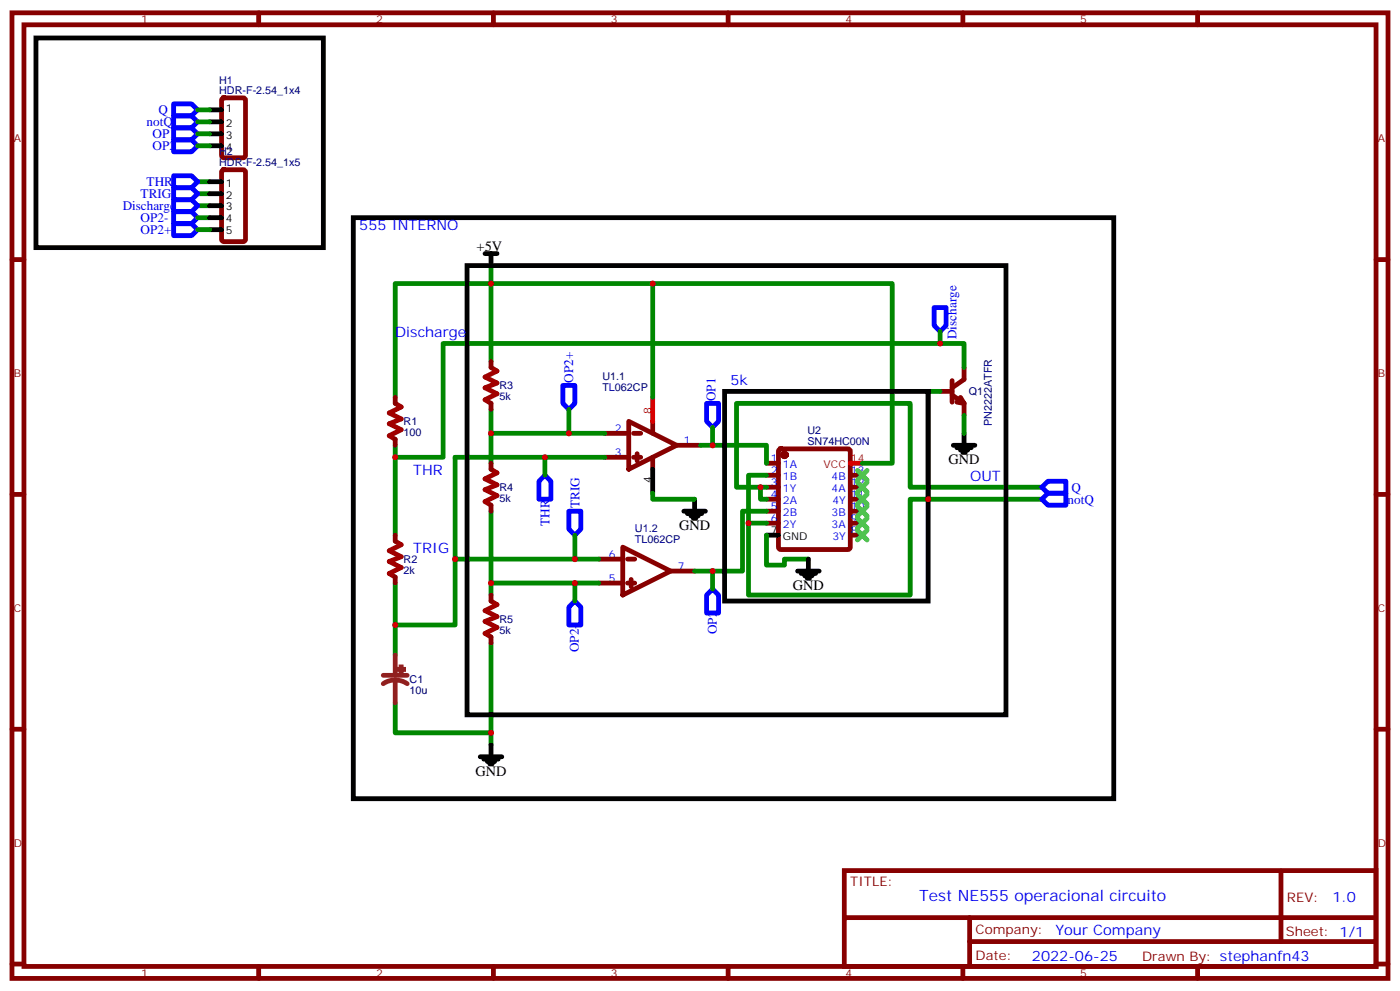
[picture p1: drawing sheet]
<svg xmlns="http://www.w3.org/2000/svg" width="412mm" height="292mm" viewBox="0 0 412 292" stroke-linecap="round" stroke-linejoin="round" font-family="sans-serif">
<g fill="none" stroke="#870000" stroke-width="1.4">
<path d="M3.5 3.8h405.4v284.3h-405.4zM7.1 7.3h398.2v277.3h-398.2zM76.2 3.8v3.5M145.3 3.8v3.5M214.5 3.8v3.5M283.6 3.8v3.5M352.8 3.8v3.5M65.5 29l.5-.2h5.6l.7 .5v16.5l-.4 .6-5.9 .1-.7-.5v-16.5zM65.5 50.2l.5-.2h5.6l.7 .4v20l-.4 .7-5.9 .1-.7-.5v-20zM3.5 76.4h3.6M405.3 76.4h3.6M116.4 117v1.8"/>
<path d="M144.6 106.4v1.8M144.6 118.8v1.7M276.9 115.3h3.6M280.5 116.3l3.5 2.5v3.5M280.5 112.1v6.3M284 108.2v3.5l-3.5 2.5M116.4 129.4v1.7M144.6 136.4v1.8M178.2 127.6h7M178.2 134.7h7M185.2 124.1l14.1 7-14.1 7.1zM186.6 127.6h2.1"/>
<path d="M186.6 134.7h2.1M187.7 133.6v2.1M192.3 124.1v3.5M192.3 134.7v3.5M199.3 131.1h7.1M225.8 136.4h3.5M225.8 139.9h3.5M229.5 132.4l.5-.2h19.8l.5 .2 .2 .5v28.2l-.3 .5-.4 .2h-19.8l-.5-.2-.2-.5v-28.2zM250.5 139.9h3.5M3.5 145.6h3.6M116.4 157.6v1.7M144.6 148.8v1.7"/>
<path d="M225.8 143.5h3.5M225.8 147h3.5M225.8 150.5h3.5M225.8 154.1h3.5M250.5 143.5h3.5M250.5 147h3.5M250.5 150.5h3.5M250.5 154.1h3.5M250.5 157.6h3.5M405.3 145.6h3.6M116.4 169.9v1.8M144.6 175.2v1.8"/>
<path d="M176.4 164.6h7M176.4 171.7h7M183.4 161.1l14.2 7.1-14.2 7zM184.9 164.6h2.1M184.9 171.7h2.1M185.9 170.6v2.2M197.6 168.2h7M144.6 187.6v1.7M3.5 214.7h3.6M405.3 214.7h3.6M248.7 256.4h156.6v28.2h-156.6zM377.3 256.4v20.9"/>
<path d="M248.7 270.2h156.5M285.6 277.3h119.6M285.6 270.2v14.1M3.5 283.9h3.6M76.2 284.6v3.5M145.3 284.6v3.5M214.5 284.6v3.5M283.6 284.6v3.5M352.8 284.6v3.5M405.3 283.9h3.6"/>
</g>
<g fill="none" stroke="#000" stroke-width="1.4">
<path d="M10.6 11.2h84.6v61.7h-84.6zM61.7 32.3h3.6M61.7 35.9h3.6M61.7 39.4h3.6M61.7 42.9h3.6M61.7 53.5h3.6M61.7 57h3.6M61.7 60.6h3.6M61.7 64.1h3.6M61.7 67.6h3.6M104.1 64.1h224v171.1h-224zM137.6 78.2h158.7v132.3h-158.7z"/>
<path d="M142.9 74.7h3.5M144.6 74.7v3.5M213.4 115.3h60v61.7h-60zM192.3 138.2v7M280.8 131.1h6.4M281.9 131.8h4.2M282.9 132.5h2.1M283.6 133.2h.7M284 127.6v3.5M201.4 150.5h6.4M202.5 151.2h4.2M203.6 151.9h2.1"/>
<path d="M204.3 152.6h.7M204.6 147v3.5M225.8 157.6h3.5M234.9 168.2h6.4M236 168.9h4.2M237.1 169.6h2.1M237.8 170.3h.7M238.1 164.6v3.6M144.6 219.3v3.5M141.5 222.8h6.3M142.5 223.6h4.3M143.6 224.3h2.1"/>
<path d="M144.3 225h.7"/>
</g>
<path d="M192.3 117v7.1M250.5 136.4h3.5" fill="none" stroke="#f00" stroke-width="1.4"/>
<g fill="#870000" stroke="#870000" stroke-width="1.4">
<path d="M282.9 117l1.1 1.8-2.1-.4z"/>
<circle cx="231.1" cy="133.9" r=".53"/>
</g>
<g fill="none" stroke="#008700" stroke-width="1.4">
<path d="M58.2 32.3h3.5M58.2 35.9h3.5M58.2 39.4h3.5M58.2 42.9h3.5M58.2 57h3.5M58.2 53.5h3.5M58.2 60.6h3.5M58.2 64.1h3.5M58.2 67.6h3.5M144.6 78.2v28.2M192.3 83.5v33.5M276.9 97.6v3.5"/>
<path d="M116.4 117v-33.5h146.4v52.9h-8.8M276.9 115.3h-3.5v31.7M284 108.2v-7.1h-153.5v33.6h-14.1M116.4 131.1v26.5M144.6 120.5v15.9M144.6 127.6h33.6M160.5 134.7v5.2M167.6 120.5v7.1M178.2 134.7h-44.1v29.9h42.3M206.4 131.1h19.4v5.3M209.9 125.8v5.3M225.8 139.9h-5.3v14.2"/>
<path d="M284 122.3v5.3M144.6 150.5v24.7M169.3 157.6v7M192.3 145.2v1.8h12.3M224 143.5h-7v-24.7h51.1v24.7h38.8M225.8 143.5h-1.8v3.5h1.8M225.8 150.5h-7.1v17.7h-14.1M225.8 157.6v8.8h5.3v-1.8h7M306.9 147h-38.8v28.2h-47.6v-21.1h5.3M116.4 171.7v21.2M134.1 164.6v19.4h-17.7M144.6 171.7h31.8"/>
<path d="M169.3 171.7v5.3M209.9 168.2v5.3M144.6 189.3v30M116.4 207v8.8h28.2"/>
</g>
<path d="M252.6 138.5l2.8 2.9M255.4 138.5l-2.8 2.9M252.6 142.1l2.8 2.8M252.6 145.6l2.8 2.8M252.6 149.1l2.8 2.8M252.6 152.6l2.8 2.9M252.6 156.2l2.8 2.8M255.4 142.1l-2.8 2.8M255.4 145.6l-2.8 2.8M255.4 149.1l-2.8 2.8M255.4 152.6l-2.8 2.9M255.4 156.2l-2.8 2.8" fill="none" stroke="#3c3" stroke-width="1.4"/>
<path d="M112.9 198.9h7M116.4 192.9v6M116.4 200.3l-1.8 .2-1.7 .8M116.4 200.3l1.9 .2 1.6 .8M116.4 200.3v6.7" fill="none" stroke="#8c2424" stroke-width="1.4"/>
<g fill="#8c2424" stroke="#8c2424" stroke-width="1.4">
<path d="M117.5 197.1h1.4z"/>
<path d="M118.1 196.4l.1 1.4z"/>
</g>
<path d="M116.4 118.8l1.8 1-3.5 1.8 3.5 1.8-3.5 1.4 3.5 1.7-3.5 1.8 1.7 1.1M144.6 108.2l1.8 1.1-3.5 1.7 3.5 1.8-3.5 1.4 3.5 1.8-3.5 1.7 1.7 1.1M144.6 138.2l1.8 1-3.5 1.8 3.5 1.8-3.5 1.4 3.5 1.7-3.5 1.8 1.7 1.1M116.4 159.3l1.8 1.1-3.5 1.8 3.5 1.7-3.5 1.4 3.5 1.8-3.5 1.8 1.7 1M144.6 177l1.8 1-3.5 1.8 3.5 1.8-3.5 1.4 3.5 1.7-3.5 1.8 1.7 1.1" fill="none" stroke="#a10000" stroke-width="1.4"/>
<g fill="none" stroke="#00f" stroke-width="1.4">
<path d="M51.2 30.6h5.2l1.8 1.7-1.8 1.8h-5.2zM51.2 34.1h5.2l1.8 1.8-1.8 1.7h-5.2zM51.2 37.6h5.2l1.8 1.8-1.8 1.8h-5.2zM51.2 41.2h5.2l1.8 1.7-1.8 1.8h-5.2zM51.2 58.8h5.2l1.8 1.8-1.8 1.7h-5.2zM51.2 55.3h5.2l1.8 1.7-1.8 1.8h-5.2zM51.2 51.8h5.2l1.8 1.7-1.8 1.8h-5.2zM51.2 62.3h5.2l1.8 1.8-1.8 1.8h-5.2zM51.2 65.9h5.2l1.8 1.7-1.8 1.8h-5.2zM275.2 90.6h3.5v5.2l-1.8 1.8-1.7-1.8zM165.8 113.5h3.5v5.3l-1.7 1.7-1.8-1.7zM208.1 118.8h3.6v5.3l-1.8 1.7-1.8-1.7z"/>
<path d="M158.7 141.7l1.8-1.8 1.8 1.8v5.3h-3.6zM167.6 150.5h3.5v5.3l-1.8 1.8-1.7-1.8zM306.9 143.5l1.8-1.8h5.3v3.5h-5.3zM306.9 147l1.8-1.8h5.3v3.6h-5.3zM169.3 177l1.8 1.8v5.2h-3.5v-5.2zM208.1 175.2l1.8-1.7 1.8 1.7v5.3h-3.6z"/>
</g>
<g fill="#c00">
<circle cx="144.6" cy="171.7" r=".88"/>
<circle cx="144.6" cy="127.6" r=".88"/>
<circle cx="224" cy="143.5" r=".88"/>
<circle cx="144.6" cy="83.5" r=".88"/>
<circle cx="192.3" cy="83.5" r=".88"/>
<circle cx="144.6" cy="215.8" r=".88"/>
<circle cx="134.1" cy="164.6" r=".88"/>
<circle cx="116.4" cy="184" r=".88"/>
<circle cx="116.4" cy="134.7" r=".88"/>
<circle cx="273.4" cy="147" r=".88"/>
<circle cx="220.5" cy="154.1" r=".88"/>
<circle cx="209.9" cy="131.1" r=".88"/>
<circle cx="209.9" cy="168.2" r=".88"/>
<circle cx="160.5" cy="134.7" r=".88"/>
<circle cx="169.3" cy="164.6" r=".88"/>
<circle cx="276.9" cy="101.1" r=".88"/>
<circle cx="169.3" cy="171.7" r=".88"/>
<circle cx="167.6" cy="127.6" r=".88"/>
</g>
<text font-size="4.6" fill="#00f" x="270.8" y="265.4">Test NE555 operacional circuito</text>
<g font-size="4.2" fill="#00f">
<text x="105.8" y="67.6">555 INTERNO</text>
<text x="116.4" y="99.4">Discharge</text>
<text x="215.2" y="113.5">5k</text>
<text x="121.7" y="139.9">THR</text>
<text x="285.8" y="141.7">OUT</text>
<text x="121.7" y="162.9">TRIG</text>
<text x="392.5" y="265.6">1.0</text>
<text x="310.9" y="275.2">Your Company</text>
<text x="304" y="283">2022-06-25</text>
</g>
<g font-size="4.2">
<text x="140.4" y="74">+5V</text>
<text x="279.4" y="136.8">GND</text>
<text x="200" y="156.2">GND</text>
<text x="233.5" y="173.8">GND</text>
<text x="140.1" y="228.5">GND</text>
</g>
<g font-size="3.9" fill="#00f">
<text x="46.7" y="33.6">Q</text>
<text x="43.2" y="37.1">notQ</text>
<text x="45" y="40.6">OP1</text>
<text x="45" y="44.2">OP2</text>
<text x="41.4" y="58.3">TRIG</text>
<text x="43.2" y="54.8">THR</text>
<text x="36.1" y="61.8">Discharge</text>
<text x="41.4" y="65.3">OP2-</text>
<text x="41.4" y="68.9">OP2+</text>
<text x="281.7" y="99.8" transform="rotate(-90 281.7 99.8)">Discharge</text>
<text x="168.9" y="112.7" transform="rotate(-90 168.9 112.7)">OP2+</text>
<text x="210.8" y="118.1" transform="rotate(-90 210.8 118.1)">OP1</text>
<text x="170.7" y="149.6" transform="rotate(-90 170.7 149.6)">TRIG</text>
<text x="314.5" y="148.3">notQ</text>
<text x="315.7" y="144.9">Q</text>
<text x="161.8" y="154.8" transform="rotate(-90 161.8 154.8)">THR</text>
<text x="170.6" y="192" transform="rotate(-90 170.6 192)">OP2-</text>
<text x="211.1" y="186.7" transform="rotate(-90 211.1 186.7)">OP2</text>
</g>
<g font-size="3.9" fill="#800">
<text x="250.5" y="260.9">TITLE:</text>
<text x="379.1" y="265.6">REV:</text>
<text x="287.4" y="275.1">Company:</text>
<text x="378.7" y="275.8">Sheet: 1/1</text>
<text x="287.4" y="282.8">Date:</text>
<text x="336.4" y="282.9">Drawn By: stephanfn43</text>
</g>
<g font-size="3.2" fill="#800">
<text x="41.6" y="6.8">1</text>
<text x="110.8" y="6.8">2</text>
<text x="179.9" y="6.8">3</text>
<text x="249.1" y="6.8">4</text>
<text x="318.2" y="6.8">5</text>
<text x="4.1" y="41.9">A</text>
<text x="405.9" y="41.9">A</text>
<text x="4.1" y="111">B</text>
<text x="405.9" y="111">B</text>
<text x="4.1" y="180.2">C</text>
<text x="405.9" y="180.2">C</text>
<text x="4.1" y="249.3">D</text>
<text x="405.9" y="249.3">D</text>
<text x="41.6" y="287.6">1</text>
<text x="110.8" y="287.6">2</text>
<text x="179.9" y="287.6">3</text>
<text x="249.1" y="287.6">4</text>
<text x="318.2" y="287.6">5</text>
</g>
<g font-size="3.2" fill="#000080">
<text x="64.6" y="27.8">HDR-F-2.54_1x4</text>
<text x="64.6" y="24.6">H1</text>
<text x="64.6" y="45.7">H2</text>
<text x="64.6" y="48.9">HDR-F-2.54_1x5</text>
<text x="177.4" y="112">U1.1</text>
<text x="147.1" y="117.8">5k</text>
<text x="147.1" y="114.6">R3</text>
<text x="177.4" y="115.3">TL062CP</text>
<text x="285.4" y="116.4">Q1</text>
<text x="118.9" y="125.2">R1</text>
<text x="292.2" y="125.4" transform="rotate(-90 292.2 125.4)">PN2222ATFR</text>
<text x="118.9" y="128.4">100</text>
<text x="237.8" y="131.1">SN74HC00N</text>
<text x="237.8" y="127.9">U2</text>
<text x="147.1" y="147.8">5k</text>
<text x="147.1" y="144.6">R4</text>
<text x="187" y="160">TL062CP</text>
<text x="187" y="156.7">U1.2</text>
<text x="118.9" y="165.8">R2</text>
<text x="118.9" y="169">2k</text>
<text x="147.1" y="183.4">R5</text>
<text x="147.1" y="186.6">5k</text>
<text x="120.6" y="201.1">C1</text>
<text x="120.6" y="204.3">10u</text>
</g>
<g font-size="3.2">
<text x="66.6" y="33.1">1</text>
<text x="66.6" y="37.3">2</text>
<text x="66.6" y="40.8">3</text>
<text x="66.6" y="44.3">4</text>
<text x="66.6" y="54.9">1</text>
<text x="66.6" y="58.5">2</text>
<text x="66.6" y="62">3</text>
<text x="66.6" y="65.5">4</text>
<text x="66.6" y="69">5</text>
<text x="191.9" y="142.3" transform="rotate(-90 191.9 142.3)">4</text>
<text x="227.1" y="157.2">7</text>
<text x="230.6" y="159">GND</text>
</g>
<g font-size="3.2" fill="#f00">
<text x="191.9" y="122" transform="rotate(-90 191.9 122)">8</text>
<text x="242.6" y="137.8">VCC</text>
<text x="250.6" y="136.1">14</text>
</g>
<g font-size="3.2" fill="#00f">
<text x="181.1" y="127.2">2</text>
<text x="201.4" y="130.8">1</text>
<text x="181.1" y="134.3">3</text>
<text x="227.1" y="136.1">1</text>
<text x="230.6" y="137.8">1A</text>
<text x="227.1" y="139.6">2</text>
<text x="227.1" y="143.1">3</text>
<text x="230.6" y="141.4">1B</text>
<text x="245" y="141.4">4B</text>
<text x="250.6" y="143.1">12</text>
<text x="250.6" y="139.6">13</text>
<text x="227.1" y="146.6">4</text>
<text x="230.6" y="144.9">1Y</text>
<text x="230.6" y="148.4">2A</text>
<text x="245" y="144.9">4A</text>
<text x="245.2" y="148.4">4Y</text>
<text x="250.6" y="146.6">11</text>
<text x="227.1" y="150.2">5</text>
<text x="227.1" y="153.7">6</text>
<text x="230.6" y="151.9">2B</text>
<text x="230.6" y="155.5">2Y</text>
<text x="245" y="151.9">3B</text>
<text x="245" y="155.5">3A</text>
<text x="250.6" y="153.7">9</text>
<text x="250.6" y="150.2">10</text>
<text x="245.2" y="159">3Y</text>
<text x="250.6" y="157.2">8</text>
<text x="179.3" y="164.3">6</text>
<text x="199.7" y="167.8">7</text>
<text x="179.3" y="171.3">5</text>
</g>
</svg>
